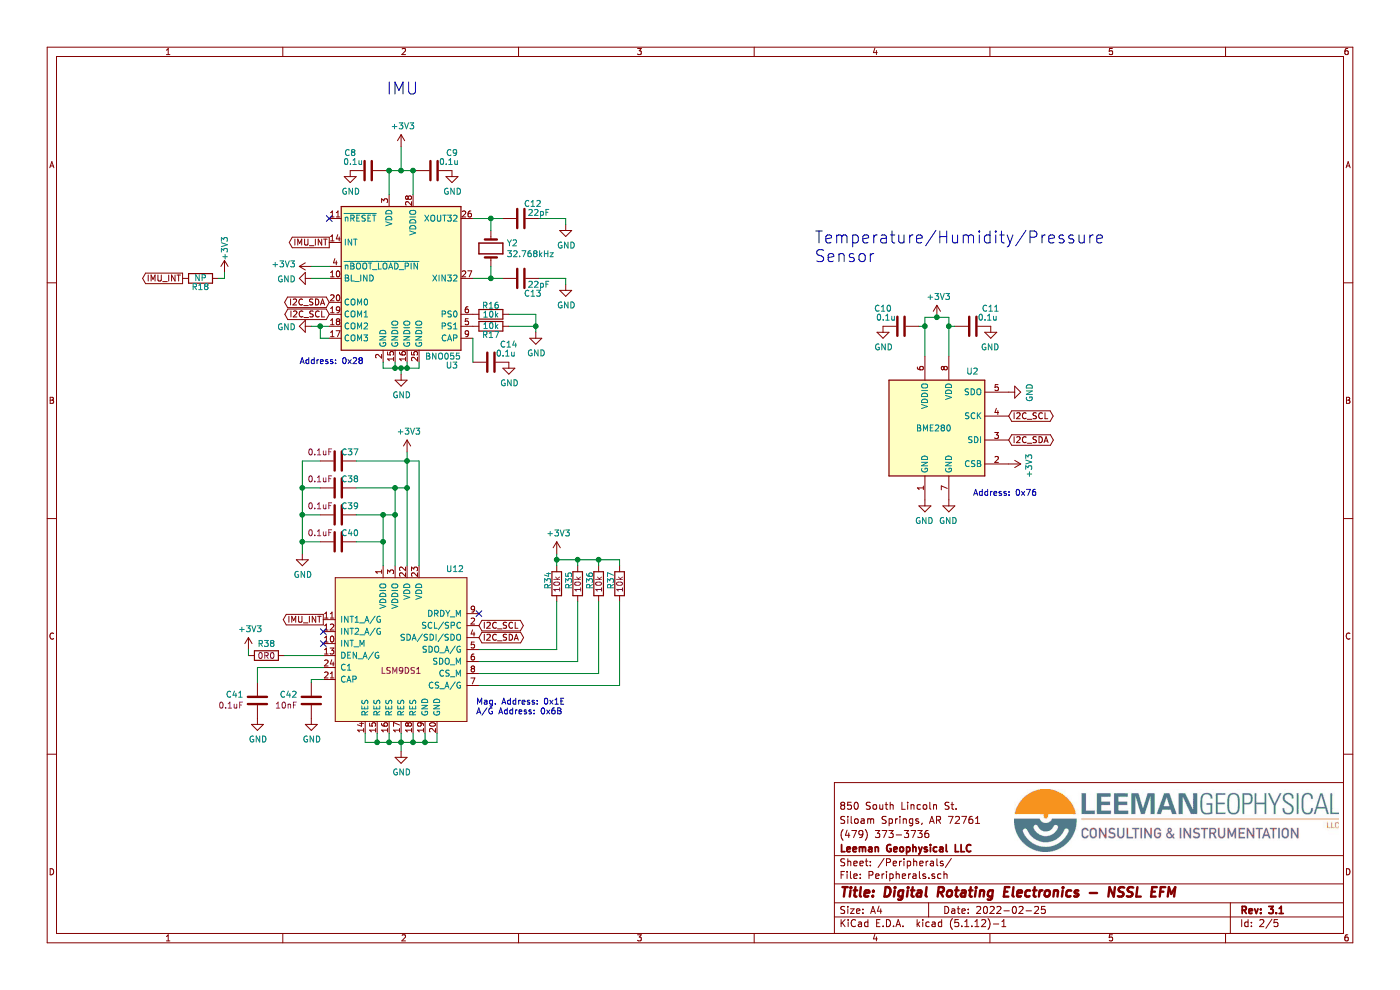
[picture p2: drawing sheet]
EESchema Schematic File Version 4
EELAYER 30 0
EELAYER END
$Descr A4 11693 8268
encoding utf-8
Sheet 2 5
Title "Digital Rotating Electronics - NSSL EFM"
Date "2022-02-25"
Rev "3.1"
Comp "Leeman Geophysical LLC"
Comment1 "(479) 373-3736"
Comment2 "Siloam Springs, AR 72761"
Comment3 "850 South Lincoln St."
Comment4 ""
$EndDescr
$Comp
L Device:C C?
U 1 1
P 3075 1425
AR Path="/5DFD88C9" Ref="C?"  Part="1" 
AR Path="/5DFD7345/5DFD88C9" Ref="C8"  Part="1" 
F 0 "C8" V 2925 1275 50  0000 C CNN
F 1 "0.1u" V 3000 1300 50  0000 C CNN
F 2 "Capacitor_SMD:C_0603_1608Metric" H 3113 1275 50  0001 C CNN
F 3 "~" H 3075 1425 50  0001 C CNN
F 4 "1-0000007" H 3075 1425 50  0001 C CNN "Internal Part Number"
F 5 "1" H 3075 1425 50  0001 C CNN "Populated"
	1    3075 1425
	0    1    1    0   
$EndComp
$Comp
L Device:C C?
U 1 1
P 3625 1425
AR Path="/5DFD8AFB" Ref="C?"  Part="1" 
AR Path="/5DFD7345/5DFD8AFB" Ref="C9"  Part="1" 
F 0 "C9" V 3475 1275 50  0000 C CNN
F 1 "0.1u" V 3550 1300 50  0000 C CNN
F 2 "Capacitor_SMD:C_0603_1608Metric" H 3663 1275 50  0001 C CNN
F 3 "~" H 3625 1425 50  0001 C CNN
F 4 "1-0000007" H 3625 1425 50  0001 C CNN "Internal Part Number"
F 5 "1" H 3625 1425 50  0001 C CNN "Populated"
	1    3625 1425
	0    -1   1    0   
$EndComp
Wire Wire Line
	3450 1625 3450 1425
Wire Wire Line
	3450 1425 3475 1425
Wire Wire Line
	3250 1625 3250 1425
Wire Wire Line
	3250 1425 3225 1425
$Comp
L power:GND #PWR040
U 1 1
P 3350 3125
F 0 "#PWR040" H 3350 2875 50  0001 C CNN
F 1 "GND" H 3355 2952 50  0000 C CNN
F 2 "" H 3350 3125 50  0001 C CNN
F 3 "" H 3350 3125 50  0001 C CNN
	1    3350 3125
	1    0    0    -1  
$EndComp
$Comp
L power:GND #PWR025
U 1 1
P 2925 1425
F 0 "#PWR025" H 2925 1175 50  0001 C CNN
F 1 "GND" H 2930 1252 50  0000 C CNN
F 2 "" H 2925 1425 50  0001 C CNN
F 3 "" H 2925 1425 50  0001 C CNN
	1    2925 1425
	1    0    0    -1  
$EndComp
$Comp
L power:GND #PWR026
U 1 1
P 3775 1425
F 0 "#PWR026" H 3775 1175 50  0001 C CNN
F 1 "GND" H 3780 1252 50  0000 C CNN
F 2 "" H 3775 1425 50  0001 C CNN
F 3 "" H 3775 1425 50  0001 C CNN
	1    3775 1425
	1    0    0    -1  
$EndComp
$Comp
L power:+3V3 #PWR023
U 1 1
P 3350 1225
F 0 "#PWR023" H 3350 1075 50  0001 C CNN
F 1 "+3V3" H 3365 1398 50  0000 C CNN
F 2 "" H 3350 1225 50  0001 C CNN
F 3 "" H 3350 1225 50  0001 C CNN
	1    3350 1225
	1    0    0    -1  
$EndComp
Wire Wire Line
	3350 1225 3350 1425
Wire Wire Line
	3350 1425 3250 1425
Connection ~ 3250 1425
Wire Wire Line
	3350 1425 3450 1425
Connection ~ 3350 1425
Connection ~ 3450 1425
$Comp
L Device:C C?
U 1 1
P 4100 3025
AR Path="/5DFDAE92" Ref="C?"  Part="1" 
AR Path="/5DFD7345/5DFDAE92" Ref="C14"  Part="1" 
F 0 "C14" V 3950 2875 50  0000 C CNN
F 1 "0.1u" V 4025 2900 50  0000 C CNN
F 2 "Capacitor_SMD:C_0603_1608Metric" H 4138 2875 50  0001 C CNN
F 3 "~" H 4100 3025 50  0001 C CNN
F 4 "1-0000007" H 4100 3025 50  0001 C CNN "Internal Part Number"
F 5 "0" H 4100 3025 50  0001 C CNN "Populated"
	1    4100 3025
	0    -1   1    0   
$EndComp
$Comp
L power:GND #PWR039
U 1 1
P 4250 3025
F 0 "#PWR039" H 4250 2775 50  0001 C CNN
F 1 "GND" H 4255 2852 50  0000 C CNN
F 2 "" H 4250 3025 50  0001 C CNN
F 3 "" H 4250 3025 50  0001 C CNN
	1    4250 3025
	1    0    0    -1  
$EndComp
$Comp
L Device:R R16
U 1 1
P 4100 2625
F 0 "R16" V 4025 2625 50  0000 C CNN
F 1 "10k" V 4100 2625 50  0000 C CNN
F 2 "Resistor_SMD:R_0603_1608Metric" V 4030 2625 50  0001 C CNN
F 3 "~" H 4100 2625 50  0001 C CNN
F 4 "1-0000010" H 4100 2625 50  0001 C CNN "Internal Part Number"
F 5 "0" H 4100 2625 50  0001 C CNN "Populated"
	1    4100 2625
	0    1    1    0   
$EndComp
Wire Wire Line
	3950 3025 3950 2825
$Comp
L Device:R R17
U 1 1
P 4100 2725
F 0 "R17" V 4025 2725 50  0000 C CNN
F 1 "10k" V 4100 2725 50  0000 C CNN
F 2 "Resistor_SMD:R_0603_1608Metric" V 4030 2725 50  0001 C CNN
F 3 "~" H 4100 2725 50  0001 C CNN
F 4 "1-0000010" H 4100 2725 50  0001 C CNN "Internal Part Number"
F 5 "0" H 4100 2725 50  0001 C CNN "Populated"
	1    4100 2725
	0    1    -1   0   
$EndComp
$Comp
L power:GND #PWR036
U 1 1
P 4475 2775
F 0 "#PWR036" H 4475 2525 50  0001 C CNN
F 1 "GND" H 4480 2602 50  0000 C CNN
F 2 "" H 4475 2775 50  0001 C CNN
F 3 "" H 4475 2775 50  0001 C CNN
	1    4475 2775
	1    0    0    -1  
$EndComp
Wire Wire Line
	4475 2775 4475 2725
Wire Wire Line
	4475 2625 4250 2625
Wire Wire Line
	4250 2725 4475 2725
Connection ~ 4475 2725
Wire Wire Line
	4475 2725 4475 2625
$Comp
L Device:Crystal Y2
U 1 1
P 4100 2075
F 0 "Y2" V 4054 2206 50  0000 L CNN
F 1 "32.768kHz" V 4145 2206 50  0000 L CNN
F 2 "lib_fp:4-SOJ" H 4100 2075 50  0001 C CNN
F 3 "~" H 4100 2075 50  0001 C CNN
F 4 "1-0000220" H 4100 2075 50  0001 C CNN "Internal Part Number"
F 5 "0" H 4100 2075 50  0001 C CNN "Populated"
	1    4100 2075
	0    1    1    0   
$EndComp
Wire Wire Line
	3950 1825 4100 1825
Wire Wire Line
	4100 1825 4100 1925
Wire Wire Line
	4100 2225 4100 2325
Wire Wire Line
	4100 2325 3950 2325
$Comp
L Device:C C12
U 1 1
P 4350 1825
F 0 "C12" V 4225 1925 50  0000 C CNN
F 1 "22pF" V 4300 1975 50  0000 C CNN
F 2 "Capacitor_SMD:C_0603_1608Metric" H 4388 1675 50  0001 C CNN
F 3 "~" H 4350 1825 50  0001 C CNN
F 4 "1-0000020" H 4350 1825 50  0001 C CNN "Internal Part Number"
F 5 "0" H 4350 1825 50  0001 C CNN "Populated"
	1    4350 1825
	0    1    1    0   
$EndComp
$Comp
L Device:C C13
U 1 1
P 4350 2325
F 0 "C13" V 4475 2425 50  0000 C CNN
F 1 "22pF" V 4400 2475 50  0000 C CNN
F 2 "Capacitor_SMD:C_0603_1608Metric" H 4388 2175 50  0001 C CNN
F 3 "~" H 4350 2325 50  0001 C CNN
F 4 "1-0000020" H 4350 2325 50  0001 C CNN "Internal Part Number"
F 5 "0" H 4350 2325 50  0001 C CNN "Populated"
	1    4350 2325
	0    1    1    0   
$EndComp
Wire Wire Line
	4200 1825 4100 1825
Connection ~ 4100 1825
Wire Wire Line
	4200 2325 4100 2325
Connection ~ 4100 2325
Wire Wire Line
	4500 1825 4725 1825
Wire Wire Line
	4725 1825 4725 1875
Wire Wire Line
	4500 2325 4725 2325
Wire Wire Line
	4725 2325 4725 2375
$Comp
L power:GND #PWR033
U 1 1
P 4725 2375
F 0 "#PWR033" H 4725 2125 50  0001 C CNN
F 1 "GND" H 4730 2202 50  0000 C CNN
F 2 "" H 4725 2375 50  0001 C CNN
F 3 "" H 4725 2375 50  0001 C CNN
	1    4725 2375
	1    0    0    -1  
$EndComp
$Comp
L power:GND #PWR029
U 1 1
P 4725 1875
F 0 "#PWR029" H 4725 1625 50  0001 C CNN
F 1 "GND" H 4730 1702 50  0000 C CNN
F 2 "" H 4725 1875 50  0001 C CNN
F 3 "" H 4725 1875 50  0001 C CNN
	1    4725 1875
	1    0    0    -1  
$EndComp
$Comp
L lib_sch:BNO055 U3
U 1 1
P 3350 2325
F 0 "U3" H 3775 1600 50  0000 C CNN
F 1 "BNO055" H 3700 1675 50  0000 C CNN
F 2 "lib_fp:LGA28R50P4X10_380X520X100" H 3600 1675 50  0001 L CNN
F 3 "https://ae-bst.resource.bosch.com/media/_tech/media/datasheets/BST_BNO055_DS000_14.pdf" H 3350 2525 50  0001 C CNN
F 4 "1-0000470" H 3350 2325 50  0001 C CNN "Internal Part Number"
F 5 "0" H 3350 2325 50  0001 C CNN "Populated"
	1    3350 2325
	1    0    0    -1  
$EndComp
Wire Wire Line
	3200 3025 3200 3075
Wire Wire Line
	3200 3075 3300 3075
Wire Wire Line
	3500 3075 3500 3025
Wire Wire Line
	3350 3125 3350 3075
Connection ~ 3350 3075
Wire Wire Line
	3350 3075 3400 3075
Wire Wire Line
	3400 3025 3400 3075
Connection ~ 3400 3075
Wire Wire Line
	3400 3075 3500 3075
Wire Wire Line
	3300 3025 3300 3075
Connection ~ 3300 3075
Wire Wire Line
	3300 3075 3350 3075
$Comp
L power:GND #PWR032
U 1 1
P 2600 2325
F 0 "#PWR032" H 2600 2075 50  0001 C CNN
F 1 "GND" V 2605 2197 50  0000 R CNN
F 2 "" H 2600 2325 50  0001 C CNN
F 3 "" H 2600 2325 50  0001 C CNN
	1    2600 2325
	0    1    1    0   
$EndComp
Wire Wire Line
	2600 2325 2750 2325
$Comp
L power:+3V3 #PWR031
U 1 1
P 2600 2225
F 0 "#PWR031" H 2600 2075 50  0001 C CNN
F 1 "+3V3" V 2615 2353 50  0000 L CNN
F 2 "" H 2600 2225 50  0001 C CNN
F 3 "" H 2600 2225 50  0001 C CNN
	1    2600 2225
	0    -1   -1   0   
$EndComp
Wire Wire Line
	2600 2225 2750 2225
$Comp
L power:GND #PWR035
U 1 1
P 2600 2725
F 0 "#PWR035" H 2600 2475 50  0001 C CNN
F 1 "GND" V 2605 2597 50  0000 R CNN
F 2 "" H 2600 2725 50  0001 C CNN
F 3 "" H 2600 2725 50  0001 C CNN
	1    2600 2725
	0    1    1    0   
$EndComp
Wire Wire Line
	2600 2725 2675 2725
Text GLabel 2750 2025 0    50   Output ~ 0
IMU_INT
Text GLabel 2750 2525 0    50   BiDi ~ 0
I2C_SDA
Text GLabel 2750 2625 0    50   BiDi ~ 0
I2C_SCL
NoConn ~ 2750 1825
Text Notes 6800 2200 0    100  ~ 0
Temperature/Humidity/Pressure\nSensor
Text Notes 3225 800  0    100  ~ 0
IMU
Wire Wire Line
	1875 2325 1875 2275
Wire Wire Line
	1825 2325 1875 2325
$Comp
L power:+3V3 #PWR041
U 1 1
P 1875 2275
F 0 "#PWR041" H 1875 2125 50  0001 C CNN
F 1 "+3V3" V 1875 2475 50  0000 C CNN
F 2 "" H 1875 2275 50  0001 C CNN
F 3 "" H 1875 2275 50  0001 C CNN
	1    1875 2275
	1    0    0    -1  
$EndComp
$Comp
L Device:R R18
U 1 1
P 1675 2325
F 0 "R18" V 1600 2325 50  0000 C CNN
F 1 "NP" V 1675 2325 50  0000 C CNN
F 2 "Resistor_SMD:R_0603_1608Metric" V 1605 2325 50  0001 C CNN
F 3 "~" H 1675 2325 50  0001 C CNN
F 4 "1-0000010" H 1675 2325 50  0001 C CNN "Internal Part Number"
F 5 "0" H 1675 2325 50  0001 C CNN "Populated"
	1    1675 2325
	0    -1   -1   0   
$EndComp
Text GLabel 1525 2325 0    50   Output ~ 0
IMU_INT
$Comp
L Sensor:BME280 U2
U 1 1
P 7825 3575
F 0 "U2" H 8175 4050 50  0000 R CNN
F 1 "BME280" H 7950 3575 50  0000 R CNN
F 2 "Package_LGA:Bosch_LGA-8_2.5x2.5mm_P0.65mm_ClockwisePinNumbering" H 9325 3125 50  0001 C CNN
F 3 "https://ae-bst.resource.bosch.com/media/_tech/media/datasheets/BST-BME280-DS002.pdf" H 7825 3375 50  0001 C CNN
F 4 "1-0000052" H 7825 3575 50  0001 C CNN "Internal Part Number"
F 5 "1" H 7825 3575 50  0001 C CNN "Populated"
	1    7825 3575
	1    0    0    -1  
$EndComp
$Comp
L Device:C C?
U 1 1
P 7525 2725
AR Path="/5FDBD897" Ref="C?"  Part="1" 
AR Path="/5DFD7345/5FDBD897" Ref="C10"  Part="1" 
F 0 "C10" V 7375 2575 50  0000 C CNN
F 1 "0.1u" V 7450 2600 50  0000 C CNN
F 2 "Capacitor_SMD:C_0603_1608Metric" H 7563 2575 50  0001 C CNN
F 3 "~" H 7525 2725 50  0001 C CNN
F 4 "1-0000007" H 7525 2725 50  0001 C CNN "Internal Part Number"
F 5 "1" H 7525 2725 50  0001 C CNN "Populated"
	1    7525 2725
	0    1    1    0   
$EndComp
$Comp
L power:GND #PWR027
U 1 1
P 7375 2725
F 0 "#PWR027" H 7375 2475 50  0001 C CNN
F 1 "GND" H 7380 2552 50  0000 C CNN
F 2 "" H 7375 2725 50  0001 C CNN
F 3 "" H 7375 2725 50  0001 C CNN
	1    7375 2725
	1    0    0    -1  
$EndComp
$Comp
L power:+3V3 #PWR024
U 1 1
P 7825 2650
F 0 "#PWR024" H 7825 2500 50  0001 C CNN
F 1 "+3V3" H 7840 2823 50  0000 C CNN
F 2 "" H 7825 2650 50  0001 C CNN
F 3 "" H 7825 2650 50  0001 C CNN
	1    7825 2650
	1    0    0    -1  
$EndComp
Wire Wire Line
	7675 2725 7725 2725
Connection ~ 7725 2725
$Comp
L Device:C C?
U 1 1
P 8125 2725
AR Path="/5FDC0A1A" Ref="C?"  Part="1" 
AR Path="/5DFD7345/5FDC0A1A" Ref="C11"  Part="1" 
F 0 "C11" V 7975 2575 50  0000 C CNN
F 1 "0.1u" V 8050 2600 50  0000 C CNN
F 2 "Capacitor_SMD:C_0603_1608Metric" H 8163 2575 50  0001 C CNN
F 3 "~" H 8125 2725 50  0001 C CNN
F 4 "1-0000007" H 8125 2725 50  0001 C CNN "Internal Part Number"
F 5 "1" H 8125 2725 50  0001 C CNN "Populated"
	1    8125 2725
	0    -1   1    0   
$EndComp
$Comp
L power:GND #PWR028
U 1 1
P 8275 2725
F 0 "#PWR028" H 8275 2475 50  0001 C CNN
F 1 "GND" H 8280 2552 50  0000 C CNN
F 2 "" H 8275 2725 50  0001 C CNN
F 3 "" H 8275 2725 50  0001 C CNN
	1    8275 2725
	-1   0    0    -1  
$EndComp
Wire Wire Line
	7975 2725 7925 2725
Connection ~ 7925 2725
Wire Wire Line
	7725 2650 7825 2650
Wire Wire Line
	7725 2650 7725 2725
Wire Wire Line
	7825 2650 7925 2650
Wire Wire Line
	7925 2650 7925 2725
Connection ~ 7825 2650
Wire Wire Line
	7925 2725 7925 2975
Wire Wire Line
	7725 2725 7725 2975
$Comp
L power:+3V3 #PWR034
U 1 1
P 8425 3875
F 0 "#PWR034" H 8425 3725 50  0001 C CNN
F 1 "+3V3" H 8440 4048 50  0000 C CNN
F 2 "" H 8425 3875 50  0001 C CNN
F 3 "" H 8425 3875 50  0001 C CNN
	1    8425 3875
	0    1    1    0   
$EndComp
$Comp
L power:GND #PWR030
U 1 1
P 8425 3275
F 0 "#PWR030" H 8425 3025 50  0001 C CNN
F 1 "GND" H 8430 3102 50  0000 C CNN
F 2 "" H 8425 3275 50  0001 C CNN
F 3 "" H 8425 3275 50  0001 C CNN
	1    8425 3275
	0    -1   1    0   
$EndComp
Text GLabel 8425 3475 2    50   BiDi ~ 0
I2C_SCL
Text GLabel 8425 3675 2    50   BiDi ~ 0
I2C_SDA
$Comp
L power:GND #PWR037
U 1 1
P 7725 4175
F 0 "#PWR037" H 7725 3925 50  0001 C CNN
F 1 "GND" H 7730 4002 50  0000 C CNN
F 2 "" H 7725 4175 50  0001 C CNN
F 3 "" H 7725 4175 50  0001 C CNN
	1    7725 4175
	-1   0    0    -1  
$EndComp
$Comp
L power:GND #PWR038
U 1 1
P 7925 4175
F 0 "#PWR038" H 7925 3925 50  0001 C CNN
F 1 "GND" H 7930 4002 50  0000 C CNN
F 2 "" H 7925 4175 50  0001 C CNN
F 3 "" H 7925 4175 50  0001 C CNN
	1    7925 4175
	-1   0    0    -1  
$EndComp
Text Notes 8125 4150 0    50   ~ 0
Address: 0x76
Wire Wire Line
	2750 2825 2675 2825
Wire Wire Line
	2675 2825 2675 2725
Connection ~ 2675 2725
Wire Wire Line
	2675 2725 2750 2725
Text Notes 2500 3050 0    50   ~ 0
Address: 0x28
$Comp
L sensors:1-0000925 U12
U 1 1
P 3350 5425
F 0 "U12" H 3800 6100 50  0000 C CNN
F 1 "1-0000925" H 4050 6125 50  0001 C CNN
F 2 "sensors:1-0000925" H 4050 6225 50  0001 C CNN
F 3 "" V 3350 5875 50  0001 C CNN
F 4 "1-0000925" H 4050 6125 50  0001 C CNN "Internal Part Number"
F 5 "1" H 4050 6025 50  0001 C CNN "Populated"
F 6 "LSM9DS1" H 3350 5250 50  0000 C CNN "PValue"
	1    3350 5425
	1    0    0    -1  
$EndComp
Text GLabel 2700 5175 0    50   Output ~ 0
IMU_INT
Text GLabel 4000 5325 2    50   BiDi ~ 0
I2C_SDA
Text GLabel 4000 5225 2    50   BiDi ~ 0
I2C_SCL
$Comp
L power:GND #PWR0101
U 1 1
P 3350 6275
F 0 "#PWR0101" H 3350 6025 50  0001 C CNN
F 1 "GND" H 3355 6102 50  0000 C CNN
F 2 "" H 3350 6275 50  0001 C CNN
F 3 "" H 3350 6275 50  0001 C CNN
	1    3350 6275
	1    0    0    -1  
$EndComp
Wire Wire Line
	3050 6125 3050 6200
Wire Wire Line
	3050 6200 3150 6200
Wire Wire Line
	3650 6200 3650 6125
Wire Wire Line
	3350 6275 3350 6200
Connection ~ 3350 6200
Wire Wire Line
	3350 6200 3450 6200
Wire Wire Line
	3350 6125 3350 6200
Wire Wire Line
	3450 6125 3450 6200
Connection ~ 3450 6200
Wire Wire Line
	3450 6200 3550 6200
Wire Wire Line
	3550 6125 3550 6200
Connection ~ 3550 6200
Wire Wire Line
	3550 6200 3650 6200
Wire Wire Line
	3250 6125 3250 6200
Connection ~ 3250 6200
Wire Wire Line
	3250 6200 3350 6200
Wire Wire Line
	3150 6125 3150 6200
Connection ~ 3150 6200
Wire Wire Line
	3150 6200 3250 6200
$Comp
L capacitors_0603:1-0000014 C42
U 1 1
P 2600 5850
F 0 "C42" H 2486 5804 50  0000 R CNN
F 1 "1-0000014" H 2625 5750 50  0001 L CNN
F 2 "capacitors_0603:1-0000014" H 2638 5700 50  0001 C CNN
F 3 "~" H 2600 5850 50  0001 C CNN
F 4 "1-0000014" H 2600 5850 50  0001 C CNN "Internal Part Number"
F 5 "1" H 2600 5850 50  0001 C CNN "Populated"
F 6 "10nF" H 2486 5895 50  0000 R CNN "PValue"
	1    2600 5850
	1    0    0    1   
$EndComp
Wire Wire Line
	2600 5700 2600 5675
Wire Wire Line
	2600 5675 2700 5675
$Comp
L power:GND #PWR0102
U 1 1
P 2600 6000
F 0 "#PWR0102" H 2600 5750 50  0001 C CNN
F 1 "GND" H 2605 5827 50  0000 C CNN
F 2 "" H 2600 6000 50  0001 C CNN
F 3 "" H 2600 6000 50  0001 C CNN
	1    2600 6000
	1    0    0    -1  
$EndComp
$Comp
L capacitors_0603:1-0000007 C41
U 1 1
P 2150 5850
F 0 "C41" H 2036 5804 50  0000 R CNN
F 1 "1-0000007" H 2175 5750 50  0001 L CNN
F 2 "capacitors_0603:1-0000007" H 2188 5700 50  0001 C CNN
F 3 "~" H 2150 5850 50  0001 C CNN
F 4 "1-0000007" H 2150 5850 50  0001 C CNN "Internal Part Number"
F 5 "1" H 2150 5850 50  0001 C CNN "Populated"
F 6 "0.1uF" H 2036 5895 50  0000 R CNN "PValue"
	1    2150 5850
	1    0    0    1   
$EndComp
Wire Wire Line
	2150 5700 2150 5575
Wire Wire Line
	2150 5575 2700 5575
$Comp
L power:GND #PWR0103
U 1 1
P 2150 6000
F 0 "#PWR0103" H 2150 5750 50  0001 C CNN
F 1 "GND" H 2155 5827 50  0000 C CNN
F 2 "" H 2150 6000 50  0001 C CNN
F 3 "" H 2150 6000 50  0001 C CNN
	1    2150 6000
	1    0    0    -1  
$EndComp
NoConn ~ 2700 5275
NoConn ~ 2700 5375
$Comp
L resistors_0603:1-0000010 R34
U 1 1
P 4650 4875
F 0 "R34" V 4575 4825 50  0000 L CNN
F 1 "1-0000010" V 4650 4875 50  0001 C CNN
F 2 "resistors_0603:1-0000010" V 4580 4875 50  0001 C CNN
F 3 "~" H 4650 4875 50  0001 C CNN
F 4 "1-0000010" H 4650 4875 50  0001 C CNN "Internal Part Number"
F 5 "1" H 4650 4875 50  0001 C CNN "Populated"
F 6 "10k" V 4650 4800 50  0000 L CNN "PValue"
	1    4650 4875
	1    0    0    -1  
$EndComp
$Comp
L resistors_0603:1-0000010 R35
U 1 1
P 4825 4875
F 0 "R35" V 4750 4825 50  0000 L CNN
F 1 "1-0000010" V 4825 4875 50  0001 C CNN
F 2 "resistors_0603:1-0000010" V 4755 4875 50  0001 C CNN
F 3 "~" H 4825 4875 50  0001 C CNN
F 4 "1-0000010" H 4825 4875 50  0001 C CNN "Internal Part Number"
F 5 "1" H 4825 4875 50  0001 C CNN "Populated"
F 6 "10k" V 4825 4800 50  0000 L CNN "PValue"
	1    4825 4875
	1    0    0    -1  
$EndComp
$Comp
L resistors_0603:1-0000010 R36
U 1 1
P 5000 4875
F 0 "R36" V 4925 4825 50  0000 L CNN
F 1 "1-0000010" V 5000 4875 50  0001 C CNN
F 2 "resistors_0603:1-0000010" V 4930 4875 50  0001 C CNN
F 3 "~" H 5000 4875 50  0001 C CNN
F 4 "1-0000010" H 5000 4875 50  0001 C CNN "Internal Part Number"
F 5 "1" H 5000 4875 50  0001 C CNN "Populated"
F 6 "10k" V 5000 4800 50  0000 L CNN "PValue"
	1    5000 4875
	1    0    0    -1  
$EndComp
$Comp
L resistors_0603:1-0000010 R37
U 1 1
P 5175 4875
F 0 "R37" V 5100 4825 50  0000 L CNN
F 1 "1-0000010" V 5175 4875 50  0001 C CNN
F 2 "resistors_0603:1-0000010" V 5105 4875 50  0001 C CNN
F 3 "~" H 5175 4875 50  0001 C CNN
F 4 "1-0000010" H 5175 4875 50  0001 C CNN "Internal Part Number"
F 5 "1" H 5175 4875 50  0001 C CNN "Populated"
F 6 "10k" V 5175 4800 50  0000 L CNN "PValue"
	1    5175 4875
	1    0    0    -1  
$EndComp
Wire Wire Line
	4000 5425 4650 5425
Wire Wire Line
	4650 5425 4650 5025
Wire Wire Line
	4000 5525 4825 5525
Wire Wire Line
	4825 5525 4825 5025
Wire Wire Line
	4000 5625 5000 5625
Wire Wire Line
	5000 5625 5000 5025
Wire Wire Line
	4000 5725 5175 5725
Wire Wire Line
	5175 5725 5175 5025
NoConn ~ 4000 5125
Text Notes 3975 5975 0    50   ~ 0
Mag. Address: 0x1E\nA/G Address: 0x6B
$Comp
L capacitors_0603:1-0000007 C40
U 1 1
P 2825 4525
F 0 "C40" V 2750 4425 50  0000 C CNN
F 1 "1-0000007" H 2850 4425 50  0001 L CNN
F 2 "capacitors_0603:1-0000007" H 2863 4375 50  0001 C CNN
F 3 "~" H 2825 4525 50  0001 C CNN
F 4 "1-0000007" H 2825 4525 50  0001 C CNN "Internal Part Number"
F 5 "1" H 2825 4525 50  0001 C CNN "Populated"
F 6 "0.1uF" V 2750 4675 50  0000 C CNN "PValue"
	1    2825 4525
	0    -1   1    0   
$EndComp
$Comp
L capacitors_0603:1-0000007 C39
U 1 1
P 2825 4300
F 0 "C39" V 2750 4200 50  0000 C CNN
F 1 "1-0000007" H 2850 4200 50  0001 L CNN
F 2 "capacitors_0603:1-0000007" H 2863 4150 50  0001 C CNN
F 3 "~" H 2825 4300 50  0001 C CNN
F 4 "1-0000007" H 2825 4300 50  0001 C CNN "Internal Part Number"
F 5 "1" H 2825 4300 50  0001 C CNN "Populated"
F 6 "0.1uF" V 2750 4450 50  0000 C CNN "PValue"
	1    2825 4300
	0    -1   1    0   
$EndComp
$Comp
L capacitors_0603:1-0000007 C38
U 1 1
P 2825 4075
F 0 "C38" V 2750 3975 50  0000 C CNN
F 1 "1-0000007" H 2850 3975 50  0001 L CNN
F 2 "capacitors_0603:1-0000007" H 2863 3925 50  0001 C CNN
F 3 "~" H 2825 4075 50  0001 C CNN
F 4 "1-0000007" H 2825 4075 50  0001 C CNN "Internal Part Number"
F 5 "1" H 2825 4075 50  0001 C CNN "Populated"
F 6 "0.1uF" V 2750 4225 50  0000 C CNN "PValue"
	1    2825 4075
	0    -1   1    0   
$EndComp
$Comp
L capacitors_0603:1-0000007 C37
U 1 1
P 2825 3850
F 0 "C37" V 2750 3750 50  0000 C CNN
F 1 "1-0000007" H 2850 3750 50  0001 L CNN
F 2 "capacitors_0603:1-0000007" H 2863 3700 50  0001 C CNN
F 3 "~" H 2825 3850 50  0001 C CNN
F 4 "1-0000007" H 2825 3850 50  0001 C CNN "Internal Part Number"
F 5 "1" H 2825 3850 50  0001 C CNN "Populated"
F 6 "0.1uF" V 2750 4000 50  0000 C CNN "PValue"
	1    2825 3850
	0    -1   1    0   
$EndComp
$Comp
L power:GND #PWR0104
U 1 1
P 2525 4625
F 0 "#PWR0104" H 2525 4375 50  0001 C CNN
F 1 "GND" H 2530 4452 50  0000 C CNN
F 2 "" H 2525 4625 50  0001 C CNN
F 3 "" H 2525 4625 50  0001 C CNN
	1    2525 4625
	1    0    0    -1  
$EndComp
Wire Wire Line
	2525 4625 2525 4525
Wire Wire Line
	2525 3850 2675 3850
Wire Wire Line
	2675 4075 2525 4075
Connection ~ 2525 4075
Wire Wire Line
	2525 4075 2525 3850
Wire Wire Line
	2675 4300 2525 4300
Connection ~ 2525 4300
Wire Wire Line
	2525 4300 2525 4075
Wire Wire Line
	2675 4525 2525 4525
Connection ~ 2525 4525
Wire Wire Line
	2525 4525 2525 4300
Wire Wire Line
	3200 4725 3200 4525
Wire Wire Line
	3200 4525 2975 4525
Wire Wire Line
	3300 4725 3300 4300
Wire Wire Line
	3300 4300 3200 4300
Wire Wire Line
	3400 4725 3400 4075
Wire Wire Line
	3400 4075 3300 4075
Wire Wire Line
	2975 3850 3400 3850
Wire Wire Line
	3500 3850 3500 4725
Wire Wire Line
	3400 4075 3400 3850
Connection ~ 3400 4075
Connection ~ 3400 3850
Wire Wire Line
	3300 4300 3300 4075
Connection ~ 3300 4300
Connection ~ 3300 4075
Wire Wire Line
	3300 4075 2975 4075
Wire Wire Line
	3200 4525 3200 4300
Connection ~ 3200 4525
Connection ~ 3200 4300
Wire Wire Line
	3200 4300 2975 4300
$Comp
L power:+3V3 #PWR0105
U 1 1
P 3400 3775
F 0 "#PWR0105" H 3400 3625 50  0001 C CNN
F 1 "+3V3" H 3415 3948 50  0000 C CNN
F 2 "" H 3400 3775 50  0001 C CNN
F 3 "" H 3400 3775 50  0001 C CNN
	1    3400 3775
	1    0    0    -1  
$EndComp
Wire Wire Line
	3400 3850 3500 3850
Wire Wire Line
	3400 3775 3400 3850
$Comp
L power:+3V3 #PWR0106
U 1 1
P 4650 4625
F 0 "#PWR0106" H 4650 4475 50  0001 C CNN
F 1 "+3V3" H 4665 4798 50  0000 C CNN
F 2 "" H 4650 4625 50  0001 C CNN
F 3 "" H 4650 4625 50  0001 C CNN
	1    4650 4625
	1    0    0    -1  
$EndComp
Wire Wire Line
	4650 4725 4650 4675
Wire Wire Line
	4650 4675 4825 4675
Wire Wire Line
	5175 4675 5175 4725
Connection ~ 4650 4675
Wire Wire Line
	4650 4675 4650 4625
Wire Wire Line
	5000 4725 5000 4675
Connection ~ 5000 4675
Wire Wire Line
	5000 4675 5175 4675
Wire Wire Line
	4825 4725 4825 4675
Connection ~ 4825 4675
Wire Wire Line
	4825 4675 5000 4675
$Comp
L resistors_0603:1-0000006 R38
U 1 1
P 2225 5475
F 0 "R38" V 2125 5475 50  0000 C CNN
F 1 "1-0000006" V 2225 5475 50  0001 C CNN
F 2 "resistors_0603:1-0000006" V 2155 5475 50  0001 C CNN
F 3 "~" H 2225 5475 50  0001 C CNN
F 4 "1-0000006" H 2225 5475 50  0001 C CNN "Internal Part Number"
F 5 "0" H 2225 5475 50  0001 C CNN "Populated"
F 6 "0R0" V 2225 5475 50  0000 C CNN "PValue"
	1    2225 5475
	0    1    1    0   
$EndComp
Wire Wire Line
	2375 5475 2700 5475
$Comp
L power:+3V3 #PWR0107
U 1 1
P 2075 5425
F 0 "#PWR0107" H 2075 5275 50  0001 C CNN
F 1 "+3V3" H 2090 5598 50  0000 C CNN
F 2 "" H 2075 5425 50  0001 C CNN
F 3 "" H 2075 5425 50  0001 C CNN
	1    2075 5425
	1    0    0    -1  
$EndComp
Wire Wire Line
	2075 5425 2075 5475
$EndSCHEMATC
